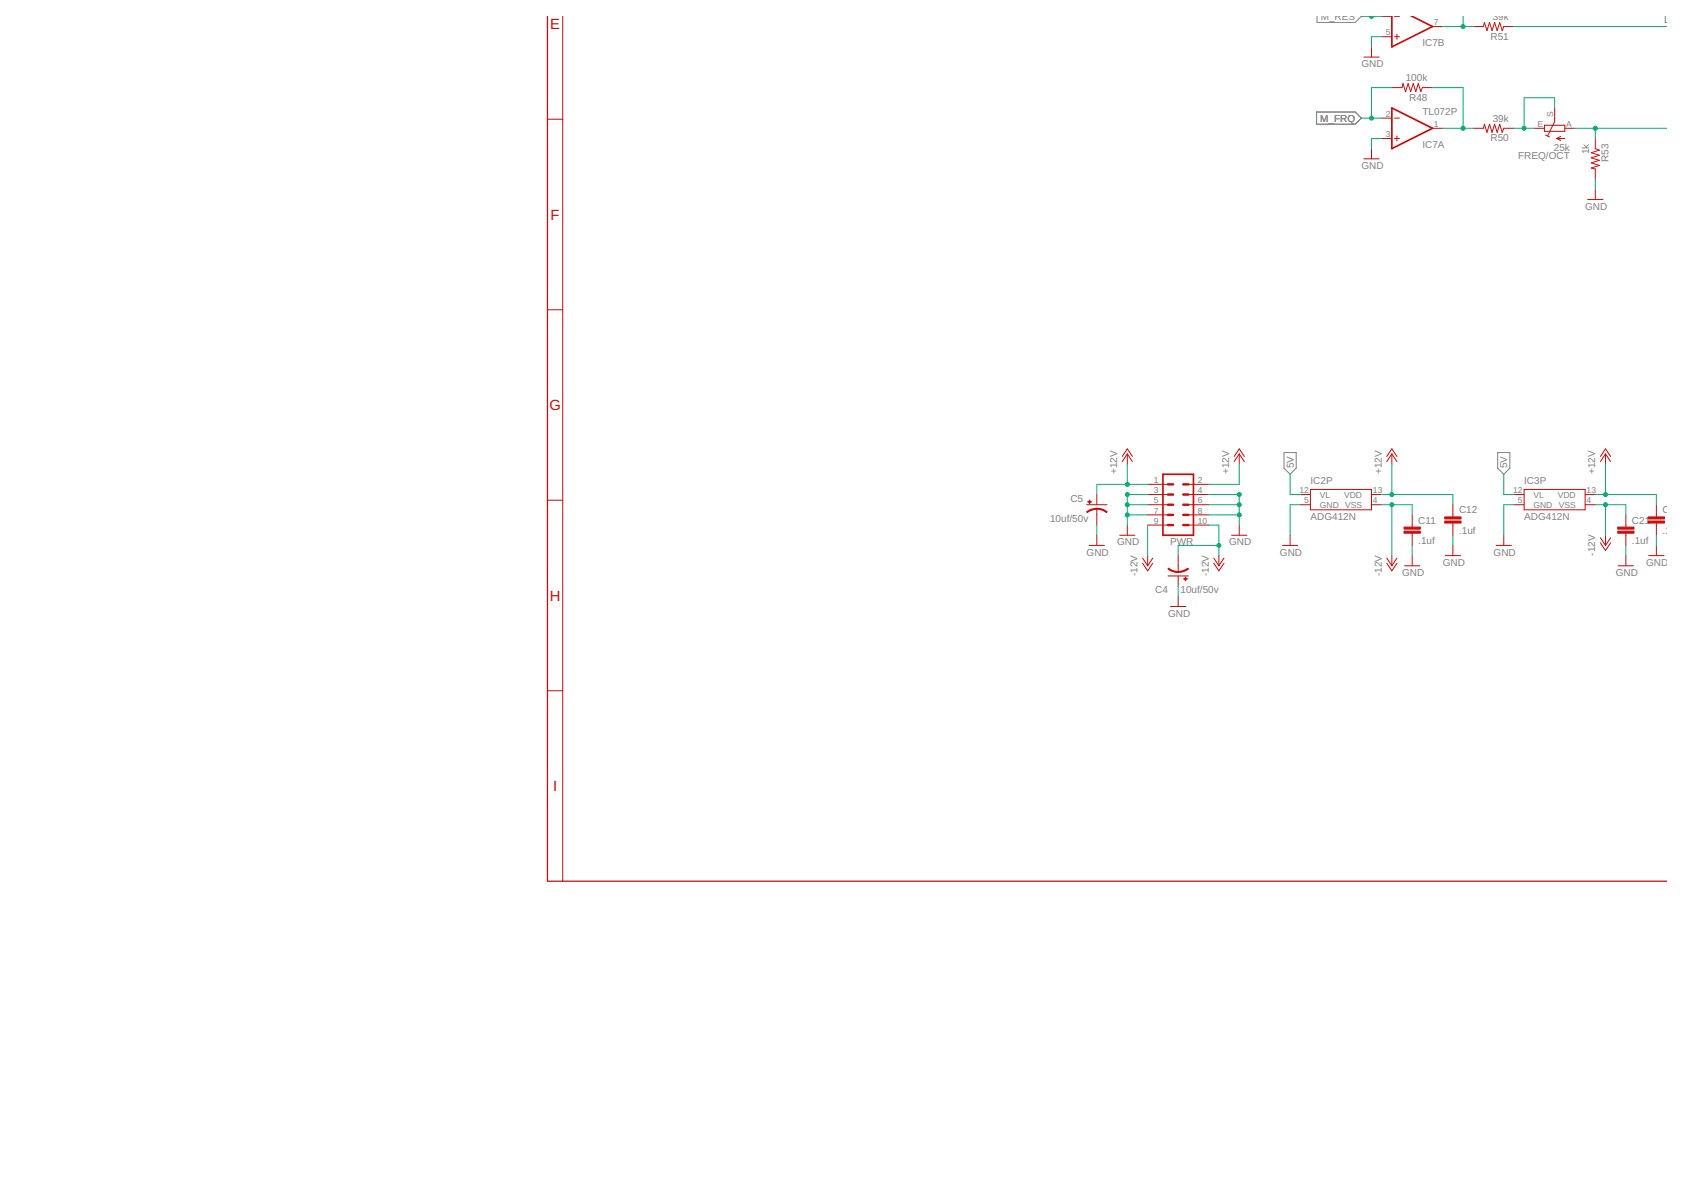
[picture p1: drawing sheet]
<svg xmlns="http://www.w3.org/2000/svg" width="420mm" height="297mm" viewBox="0 0 420 297" stroke-linecap="round" stroke-linejoin="round" font-family="sans-serif">
<path d="M328.8 4.1v1.5h9.5l1.5-1.5M415.7 4.1v1.5h.3M328.7 28h9.6l1.6 1.5-1.6 1.5h-9.6zM320.5 113h3.1v3.9l-1.5 1.5-1.6-1.5zM373.9 113h3v3.9l-1.5 1.5-1.5-1.5z" fill="none" stroke="#808080" stroke-width=".25"/>
<g fill="none" stroke="#c90d0c" stroke-width=".25">
<path d="M140.5 4.1v215.9M340.5 14.2h3.8M342.4 11.7v2.5M344.9 9.2h2.6M348.1 9.2h1.3M348.7 8.5v1.3M357.6 6.6h2.6M367.8 6.6h2.5l.3-1 .6 2 .7-2 .6 2 .6-2 .7 2 .6-2 .6 2 .4-1h2.6M136.7 29.8h3.8M340.5 39.6h3.8M342.4 37.1v2.5M344.9 34.6h2.6"/>
<path d="M344.9 29.5h2.6M347.5 21.9h2.5l.3-1.1 .6 2.1 .6-2.1 .7 2.1 .6-2.1 .6 2.1 .7-2.1 .6 2.1 .4-1h2.5M348.1 34.6h1.3M348.1 29.5h1.3M348.7 33.9v1.3M357.6 32h2.6M367.8 32h2.5l.3-1 .6 2 .7-2 .6 2 .6-2 .7 2 .6-2 .6 2 .4-1h2.6M383 32h2.6M385.6 31.3h5.1v1.5h-5.1zM385.9 33.7l.9 .5M388.1 26.9v3.5l-1.7 3.5M388.6 34.6h2.1"/>
<path d="M388.6 34.6l1 .5M389.6 34.1l-1 .5M390.7 32h2.5M398.3 34.6v2.5l1 .4-2 .6 2 .7-2 .6 2 .6-2 .7 2 .6-2 .6 1 .3v2.5M396.4 49.8h3.8M398.3 47.3v2.5M136.7 77.3h3.8M280.2 113.9l1.2-1.9 1.3 1.9M281.4 113.3v2.5M281.4 113.3l1.3 1.9M281.4 113.3l-1.2 1.9M308.1 113.9l1.3-1.9 1.2 1.9"/>
<path d="M309.4 113.3v2.5M309.4 113.3l1.2 1.9M309.4 113.3l-1.3 1.9M346.2 113.9l1.3-1.9 1.2 1.9M347.5 113.3l1.2 1.9M347.5 113.3l-1.3 1.9M347.5 113.3v2.5M399.5 113.9l1.3-1.9 1.3 1.9M400.8 113.3v2.5M400.8 113.3l1.3 1.9M400.8 113.3l-1.3 1.9M136.7 124.9h3.8"/>
<path d="M271.3 126h5.1M271.9 136.1h3.8M273.8 123.4v2.6M273.8 127v4.1M273.8 133.6v2.5M279.5 133.6h3.8M281.4 131.1v2.5M285.2 139.3l1.3 1.9M286.5 126h5.1M286.5 120.9h5.1M286.5 123.4h5.1M286.5 128.5h5.1"/>
<path d="M286.5 131.1h5.1M286.5 138.7v2.5M287.8 139.3l-1.3 1.9M294.1 138.7v4M296.7 126h5.1M296.7 120.9h5.1M296.7 123.4h5.1M296.7 128.5h5.1M296.7 131.1h5.1M303 139.3l1.3 1.9M304.3 138.7v2.5M305.6 139.3l-1.3 1.9"/>
<path d="M307.5 133.6h3.8M309.4 131.1v2.5M320.2 136.1h3.8M322.1 133.6v2.5M324.6 126h2.6M324.6 123.4h2.6M327.2 122.2h15.2v5.1h-15.2zM342.4 126h2.5M342.4 123.4h2.5M346.2 139.3l1.3 1.9M347.5 138.7v2.5M348.7 139.3l-1.2 1.9"/>
<path d="M352.6 128.5v3.1M352.6 133.1v3M352.6 138.7v2.5M360.8 138.7h3.8M362.7 126v3M362.7 130.6v3M362.7 136.1v2.6M373.5 136.1h3.8M375.4 133.6v2.5M378 126h2.5M378 123.4h2.5M380.5 122.2h15.2v5.1h-15.2z"/>
<path d="M395.7 126h2.6M395.7 123.4h2.6M399.5 134.2l1.3 1.9M399.5 135.5l1.3 1.9 1.3-1.9M400.8 133.6v2.5M402.1 134.2l-1.3 1.9M405.9 128.5v3.1M405.9 133.1v3M405.9 138.7v2.5M411.6 138.7h3.8M413.5 126v3M413.5 130.6v3"/>
<path d="M413.5 136.1v2.6M285.2 140.6l1.3 1.9 1.3-1.9M291.6 143.8h5.1M292.2 151.4h3.8M294.1 143.8v2.5M294.1 148.8v2.6M303 140.6l1.3 1.9 1.3-1.9M346.2 140.6l1.3 1.9 1.2-1.9M350.6 141.2h3.9M404 141.2h3.8M136.7 172.4h3.8"/>
</g>
<g fill="#c90d0c" stroke="#c90d0c" stroke-width=".25">
<path d="M291.7 141.8l1.4 .7 1 .1v.3l-1.8-.4-.7-.5z" fill-rule="evenodd"/>
<path d="M294.1 142.6l1-.1 1.4-.7 .2 .2-1.7 .8-.9 .1z" fill-rule="evenodd"/>
<path d="M273.8 126.9l1.4 .2 1.2 .6-.2 .3-1.4-.7-1-.2z" fill-rule="evenodd"/>
<path d="M271.3 127.7l1.2-.6 1.3-.2v.2l-1 .2-1.4 .7z" fill-rule="evenodd"/>
</g>
<g fill="#c90d0c" stroke="#c90d0c" stroke-width=".25">
<path d="M295.5 144.4h.9v.2h-.9z"/>
<path d="M295.9 144.1h.1v.8h-.1z"/>
<path d="M271.6 125.2h.9v.1h-.9z"/>
<path d="M271.9 124.8h.2v.9h-.2z"/>
<path d="M350.5 132.6h4.1v.5h-4.1z"/>
<path d="M350.5 131.6h4.1v.5h-4.1z"/>
<path d="M360.7 130h4v.6h-4z"/>
<path d="M360.7 129h4v.5h-4z"/>
<path d="M403.9 132.6h4v.5h-4z"/>
<path d="M403.9 131.6h4v.5h-4z"/>
<path d="M411.5 130h4v.6h-4z"/>
<path d="M411.5 129h4v.5h-4z"/>
</g>
<path d="M347.5 4.1v7.6l10.1-5.1-4.9-2.5M347.5 26.9l10.1 5.1-10.1 5.1zM290.3 118.4h7.6v15.2h-7.6z" fill="none" stroke="#c90d0c" stroke-width=".42"/>
<path d="M291.6 131.1h1.3M291.6 128.5h1.3M291.6 126h1.3M291.6 123.4h1.3M291.6 120.9h1.3M295.4 131.1h1.3M295.4 128.5h1.3M295.4 126h1.3M295.4 123.4h1.3M295.4 120.9h1.3" fill="none" stroke="#c90d0c" stroke-width=".61"/>
<path d="M136.7 4.1v215.9h279.3" fill="none" stroke="#c90d0c" stroke-width=".32"/>
<g fill="none" stroke="#0dab76" stroke-width=".25">
<path d="M344.9 9.2h-2.5v2.5M360.2 6.6h7.6M365.3 4.1v2.5M378 6.6h38M339.9 29.5h5M344.9 34.6h-2.5v2.5M347.5 21.9h-5.1v7.6M357.6 21.9h7.7v10.1M360.2 32h7.6M378 32h5M388.1 26.9v-2.5h-7.6v7.6M393.2 32h22.8"/>
<path d="M398.3 32v2.6M398.3 44.7v2.6M281.4 115.8v5.1M309.4 115.8v5.1h-7.6M322.1 118.4v5h2.5M347.5 115.8v7.6M375.4 118.4v5h2.6M400.8 115.8v7.6M273.8 131.1v2.5M281.4 128.5h5.1M281.4 126h5.1M286.5 123.4h-5.1v7.7"/>
<path d="M286.5 120.9h-12.7v2.5M286.5 131.1v7.6M301.8 123.4h7.6v7.7M301.8 128.5h7.6M301.8 126h7.6M301.8 131.1h2.5v7.6M304.3 136.1h-10.2v2.6M324.6 126h-2.5v7.6M344.9 126h7.7v2.5M344.9 123.4h17.8v2.6M347.5 126v12.7M352.6 136.1v2.6"/>
<path d="M362.7 133.6v2.5M378 126h-2.6v7.6M398.3 126h7.6v2.5M398.3 123.4h15.2v2.6M400.8 126v7.6M405.9 136.1v2.6M413.5 133.6v2.5M294.1 146.3v2.5"/>
</g>
<g fill="#0dab76" stroke="#0dab76" stroke-width=".25">
<path d="M341.9 4.1h1a.51 .51 0 0 1-.5 .5 .51 .51 0 0 1-.5-.5z" fill-rule="evenodd"/>
<circle cx="309.4" cy="128.5" r=".51"/>
<circle cx="309.4" cy="126" r=".51"/>
<circle cx="309.4" cy="123.4" r=".51"/>
<circle cx="281.4" cy="128.5" r=".51"/>
<circle cx="281.4" cy="126" r=".51"/>
<circle cx="281.4" cy="123.4" r=".51"/>
<circle cx="304.3" cy="136.1" r=".51"/>
<circle cx="347.5" cy="126" r=".51"/>
<circle cx="400.8" cy="126" r=".51"/>
<circle cx="281.4" cy="120.9" r=".51"/>
<circle cx="347.5" cy="123.4" r=".51"/>
<circle cx="400.8" cy="123.4" r=".51"/>
<circle cx="342.4" cy="29.5" r=".51"/>
<circle cx="398.3" cy="32" r=".51"/>
<circle cx="365.3" cy="6.6" r=".51"/>
<circle cx="365.3" cy="32" r=".51"/>
<circle cx="380.5" cy="32" r=".51"/>
</g>
<g font-size="3.7" fill="#c90d0c">
<text x="137.4" y="7.3">E</text>
<text x="137.5" y="54.8">F</text>
<text x="137.2" y="102.4">G</text>
<text x="137.2" y="149.9">H</text>
<text x="138.1" y="197.5">I</text>
</g>
<g font-size="2.5" fill="#808080">
<text x="398.3" y="-1">GND</text>
<text x="329.7" y="5">M_RES</text>
<text x="372.7" y="5.1">39k</text>
<text x="355.1" y="11.6">IC7B</text>
<text x="372.1" y="9.9">R51</text>
<text x="339.9" y="16.8">GND</text>
<text x="350.9" y="20.3">100k</text>
<text x="351.8" y="25.1">R48</text>
<text x="355.1" y="28.7">TL072P</text>
<text x="329.6" y="30.4">M_FRQ</text>
<text x="372.1" y="35.3">R50</text>
<text x="372.7" y="30.5">39k</text>
<text x="355.1" y="37">IC7A</text>
<text x="379" y="39.8">FREQ/OCT</text>
<text x="387.9" y="37.6">25k</text>
<text x="396.7" y="38.5" transform="rotate(-90 396.7 38.5)">1k</text>
<text x="401.5" y="40.4" transform="rotate(-90 401.5 40.4)">R53</text>
<text x="339.9" y="42.2">GND</text>
<text x="395.7" y="52.3">GND</text>
<text x="278.9" y="118.4" transform="rotate(-90 278.9 118.4)">+12V</text>
<text x="306.8" y="118.4" transform="rotate(-90 306.8 118.4)">+12V</text>
<text x="323" y="116.9" transform="rotate(-90 323 116.9)">5V</text>
<text x="344.9" y="118.4" transform="rotate(-90 344.9 118.4)">+12V</text>
<text x="376.3" y="116.9" transform="rotate(-90 376.3 116.9)">5V</text>
<text x="398.3" y="118.4" transform="rotate(-90 398.3 118.4)">+12V</text>
<text x="267.2" y="125.4">C5</text>
<text x="327.2" y="120.9">IC2P</text>
<text x="380.5" y="120.9">IC3P</text>
<text x="262.1" y="130.2">10uf/50v</text>
<text x="327.2" y="129.8">ADG412N</text>
<text x="354.1" y="130.7">C11</text>
<text x="364.2" y="128.2">C12</text>
<text x="380.5" y="129.8">ADG412N</text>
<text x="407.4" y="130.7">C21</text>
<text x="415" y="128.2">C22</text>
<text x="278.9" y="136.2">GND</text>
<text x="292.1" y="136.2">PWR</text>
<text x="306.8" y="136.2">GND</text>
<text x="354.1" y="135.8">.1uf</text>
<text x="364.2" y="133.2">.1uf</text>
<text x="407.4" y="135.8">.1uf</text>
<text x="415" y="133.2">.1uf</text>
<text x="271.3" y="138.7">GND</text>
<text x="284" y="143.8" transform="rotate(-90 284 143.8)">-12V</text>
<text x="301.8" y="143.8" transform="rotate(-90 301.8 143.8)">-12V</text>
<text x="319.5" y="138.7">GND</text>
<text x="344.9" y="143.8" transform="rotate(-90 344.9 143.8)">-12V</text>
<text x="350" y="143.8">GND</text>
<text x="360.2" y="141.2">GND</text>
<text x="372.9" y="138.7">GND</text>
<text x="398.3" y="138.7" transform="rotate(-90 398.3 138.7)">-12V</text>
<text x="403.4" y="143.8">GND</text>
<text x="411" y="141.2">GND</text>
<text x="288.4" y="148.1">C4</text>
<text x="294.7" y="148.1">10uf/50v</text>
<text x="291.6" y="153.9">GND</text>
</g>
<g font-size="2.1" fill="#808080">
<text x="345.9" y="3.7">6</text>
<text x="345.9" y="8.8">5</text>
<text x="358" y="6.3">7</text>
<text x="345.9" y="29.1">2</text>
<text x="387.8" y="29.1" transform="rotate(-90 387.8 29.1)">S</text>
<text x="345.9" y="34.2">3</text>
<text x="358" y="31.7">1</text>
<text x="383.8" y="31.7">E</text>
<text x="391" y="31.7">A</text>
<text x="288.1" y="120.6">1</text>
<text x="288.1" y="123.1">3</text>
<text x="288.1" y="125.6">5</text>
<text x="299" y="120.6">2</text>
<text x="299" y="123.1">4</text>
<text x="299" y="125.6">6</text>
<text x="324.4" y="123.1">12</text>
<text x="325.6" y="125.6">5</text>
<text x="329.5" y="124.2">VL</text>
<text x="335.6" y="124.2">VDD</text>
<text x="342.8" y="123.1">13</text>
<text x="342.8" y="125.6">4</text>
<text x="377.8" y="123.1">12</text>
<text x="379" y="125.6">5</text>
<text x="382.8" y="124.2">VL</text>
<text x="388.9" y="124.2">VDD</text>
<text x="396.1" y="123.1">13</text>
<text x="396.1" y="125.6">4</text>
<text x="288.1" y="128.2">7</text>
<text x="288.1" y="130.7">9</text>
<text x="299" y="128.2">8</text>
<text x="299" y="130.7">10</text>
<text x="329.5" y="126.8">GND</text>
<text x="335.8" y="126.8">VSS</text>
<text x="382.8" y="126.8">GND</text>
<text x="389.1" y="126.8">VSS</text>
</g>
</svg>
